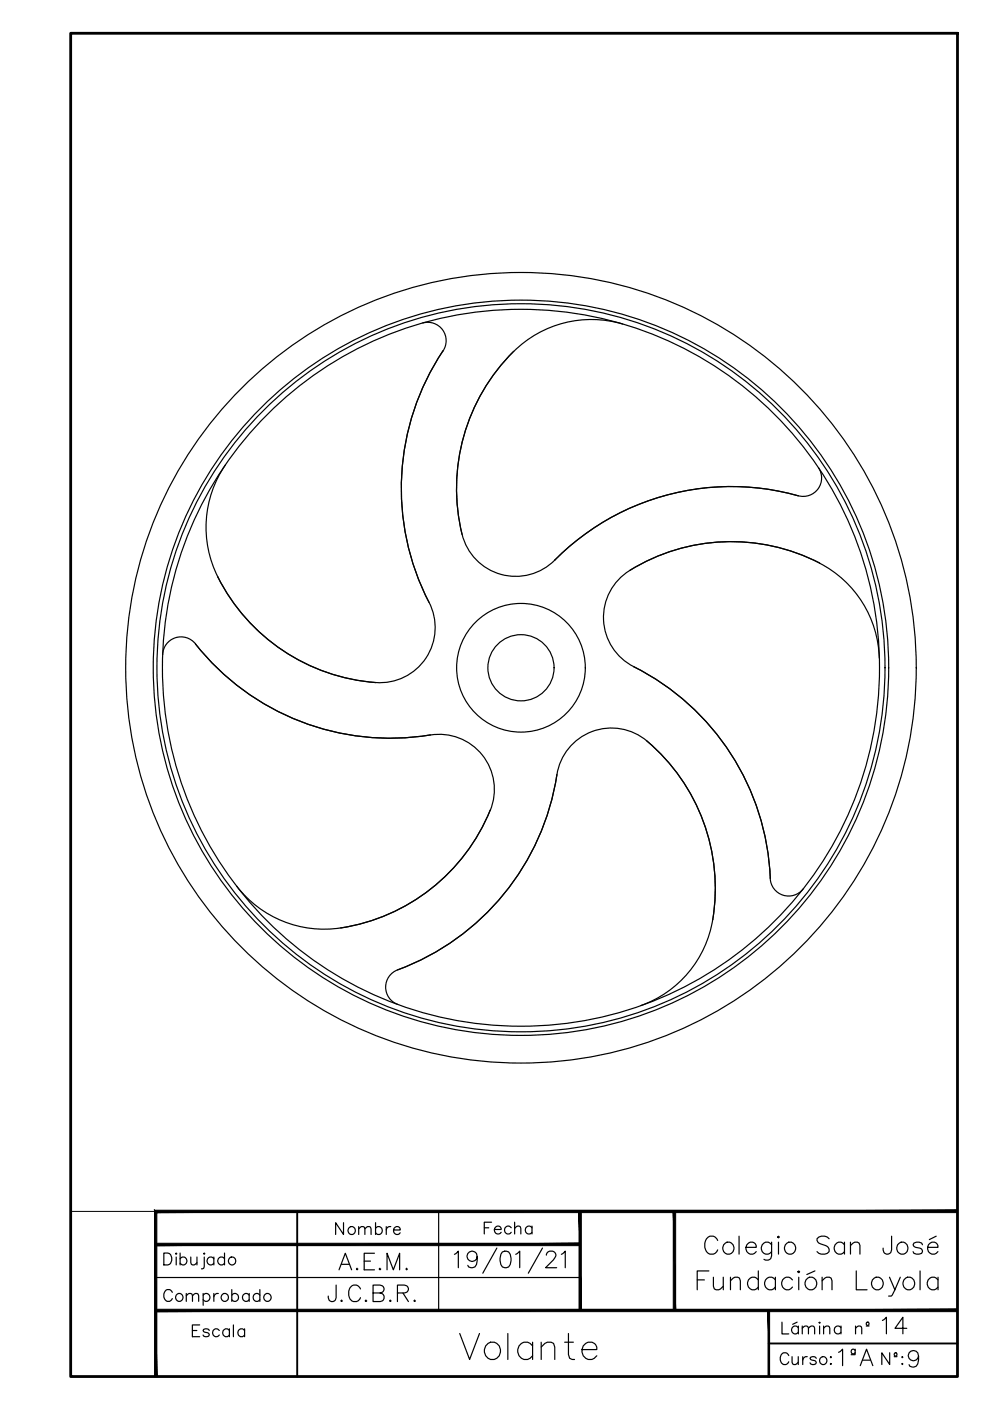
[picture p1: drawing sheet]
<svg xmlns="http://www.w3.org/2000/svg" width="210mm" height="297mm" viewBox="0 0 210 297" stroke-linecap="round" stroke-linejoin="round" font-family="sans-serif">
<!-- layer: 0 -->
<g fill="none" stroke="#000" stroke-width=".25">
<path d="M89.6 68.5a3.9 3.9 0 0 1 4.2 1.4 3.9 3.9 0 0 1 .1 4.5M93.9 74.4a52.8 52.8 0 0 0-2.5 54.3 11.7 11.7 0 0 1-11.7 16M108.9 74.5a40.7 40.7 0 0 0-10.6 39.9 11.7 11.7 0 0 0 19.3 4.3 52.9 52.9 0 0 1 52.3-13.5 3.9 3.9 0 0 0 3.8-1.9 3.9 3.9 0 0 0-.2-4.1M132 68.7a23.4 23.4 0 0 0-23.1 5.8M47.8 98.6a23.8 23.8 0 0 0 .5 27.4 40.9 40.9 0 0 0 31.4 18.7M173.8 119.4a23.4 23.4 0 0 1 12.6 20.2M173.8 119.4a40.8 40.8 0 0 0-41.2 2.2 11.7 11.7 0 0 0 1.8 19.8M41.4 136.5a53 53 0 0 0 51 19.2 11.8 11.8 0 0 1 10.7 18.1 40.6 40.6 0 0 1-34 23.2 23.4 23.4 0 0 1-18.9-9.1M41.4 136.5a3.9 3.9 0 0 0-4.2-1.3 3.9 3.9 0 0 0-2.7 3.6M134.4 141.4a52.8 52.8 0 0 1 29 45.5 3.9 3.9 0 0 0 2.9 3 3.9 3.9 0 0 0 4-1.4M84.3 213a3.9 3.9 0 0 1-2.5-3.7 3.9 3.9 0 0 1 2.5-3.7 52.9 52.9 0 0 0 34-42.4 11.8 11.8 0 0 1 20.5-4.6 40.6 40.6 0 0 1 11.6 39.4 23.4 23.4 0 0 1-14.5 15.2M93 256.8v21"/>
<path d="M123 256.8v21M143 256.8v21M203 256.8h-170v35.1M33 277.8h170M33 270.9h90M33 263.8h90M34.7 265.7h.9a1.35 1.35 0 0 1 .8 1.2 1.35 1.35 0 0 1-.8 1.3h-.9zM37.4 265.7l.1 .1-.1 .1-.2-.1zM37.4 266.5v1.7M38.2 266.9a.8 .8 0 0 1 1.2-.1 .8 .8 0 0 1 0 1.1 .8 .8 0 0 1-1.2-.1M38.2 265.7v2.5M40.4 266.5l.2 1.6 .6 .1 .6-.5"/>
<path d="M41.8 266.5v1.7M43.3 265.7l.1 .1-.1 .1zM43.3 266.5v2l-.1 .4-.5 .1M45.3 266.9a.8 .8 0 0 0-1.1-.1 .8 .8 0 0 0 0 1.1 .8 .8 0 0 0 1.1-.1M45.3 266.5v1.7M47.6 266.9a.8 .8 0 0 0-1.2-.1 .8 .8 0 0 0 0 1.1 .8 .8 0 0 0 1.2-.1M47.6 265.7v2.5M96.4 265.9l.8-.6v3.5M101.2 266.4a1.08 1.08 0 0 1-1.5 .9 1.08 1.08 0 0 1-.4-1.7 1.08 1.08 0 0 1 1.7 .2 3.3 3.3 0 0 1-.3 2.8 1.02 1.02 0 0 1-1.5-.3M105.3 264.6l-2.9 5.3M106.5 265.4a1.13 1.13 0 0 1 1.7 .5 2.85 2.85 0 0 1-.4 2.7 1.11 1.11 0 0 1-1.6-.5 2.93 2.93 0 0 1 .3-2.7zM109.3 265.9l.9-.6v3.5"/>
<path d="M115 264.6l-3 5.3M115.8 266.1a.88 .88 0 0 1 .7-.8h.7a.86 .86 0 0 1 .5 1.3l-2 2.2h2.3M119 265.9l.8-.6v3.5M147.8 271.4h1.6M150.3 269.5h-2.5v4M151.3 270.8v1.9l.1 .6 .4 .2h.6l1-.8M152.2 263a1.41 1.41 0 0 0-1.6-.9 1.41 1.41 0 0 0-1.2 1.5 1.67 1.67 0 0 0 .4 1.8 1.67 1.67 0 0 0 1.8 .3l.6-.7M153.4 270.8v2.7M154.9 271.6l.9-.8h.6l.4 .2 .2 .6v1.9M154.9 270.8v2.7M156.7 262.1v3.8M158.2 264.5h2.1a1.09 1.09 0 0 0-1.1-1.2 1.09 1.09 0 0 0-1 1.2 1.2 1.2 0 0 0 .7 1.3 1.2 1.2 0 0 0 1.4-.4"/>
<path d="M160.8 271.4a1.32 1.32 0 0 0-2.3 .3 1.32 1.32 0 0 0 1.5 1.8l.8-.6M160.8 269.5v4M163 277.8v14.1M163.6 263.4v2.9a1 1 0 0 1-.6 .8 1 1 0 0 1-1-.1M163.6 263.9a1.26 1.26 0 0 0-2.2 .4 1.26 1.26 0 0 0 1.5 1.6l.7-.5M164.4 271.4a1.32 1.32 0 0 0-2.3 .3 1.32 1.32 0 0 0 1.5 1.8l.8-.6M164.4 270.8v2.7M165.1 262.1l.1 .2-.1 .2-.2-.2zM165.1 263.4v2.5M168 271.4a1.32 1.32 0 0 0-2.3 .3 1.32 1.32 0 0 0 1.6 1.8l.7-.6M169.4 269.5l.1 .1-.1 .2-.2-.2zM169.4 270.8v2.7"/>
<path d="M172.8 269.5l-1.7 .7M174.3 271.6l1-.8h.5l.4 .2 .2 .6v1.9M174.3 270.8v2.7M175.8 262.6a1.68 1.68 0 0 0-2.6 0 .98 .98 0 0 0 .8 1.1l1 .4a.94 .94 0 0 1 .7 .7 .94 .94 0 0 1-.3 .9 1.8 1.8 0 0 1-2.2-.3M179 263.9a1.26 1.26 0 0 0-2.1 .4 1.26 1.26 0 0 0 1.4 1.6l.7-.5M179 263.4v2.5M180.3 264.1l.9-.7h.6l.3 .2 .2 .5v1.8M180.3 263.4v2.5M181.5 269.5v4h2.3M188.6 270.8l1.1 2.7 1.2-2.7M189 262.1v2.9l-.1 .5a.89 .89 0 0 1-1.5 0l-.2-.9M189.7 273.5l-.7 1.3h-.6"/>
<path d="M195.1 269.5v4M195.6 263.9a1.14 1.14 0 0 0-2 0l.2 .4 .3 .2 1.3 .3 .2 .4-.2 .5a1.31 1.31 0 0 1-1.8-.3M196.7 264.5h2.2a1.09 1.09 0 0 0-1.1-1.2 1.09 1.09 0 0 0-1.1 1.2 1.2 1.2 0 0 0 .7 1.3 1.2 1.2 0 0 0 1.5-.4M198.5 262.1l-1.5 .7M198.9 271.4a1.32 1.32 0 0 0-2.3 .3 1.32 1.32 0 0 0 1.5 1.8l.8-.6M198.9 270.8v2.7M194.8 287.5a1.09 1.09 0 0 1-1.5 .9 1.09 1.09 0 0 1-.5-1.7 1.09 1.09 0 0 1 1.8 .1 3.1 3.1 0 0 1-.4 2.9 1.03 1.03 0 0 1-1.5-.4"/>
<circle cx="110.4" cy="141.6" r="83.8"/>
<circle cx="110.4" cy="141.6" r="77.2"/>
<circle cx="110.5" cy="141.6" r="13.6"/>
<circle cx="110.5" cy="141.6" r="7"/>
<circle cx="110.5" cy="141.6" r="78"/>
<circle cx="110.5" cy="141.6" r="76"/>
<circle cx="49.2" cy="267.3" r=".83"/>
<circle cx="154.4" cy="264.6" r="1.26"/>
<circle cx="167.5" cy="264.6" r="1.26"/>
<circle cx="171.9" cy="272.1" r="1.32"/>
<circle cx="186" cy="272.1" r="1.32"/>
<circle cx="191.3" cy="264.6" r="1.27"/>
<circle cx="192.7" cy="272.1" r="1.32"/>
</g>
<path d="M63 256.8v35.1M163 284.8h40" fill="none" stroke="#000" stroke-width=".4"/>
<g fill="#000" stroke="#000" stroke-width=".21">
<path d="M33 277.6v.5l170-.5zM33 278.1l170-.5v.5z"/>
<path d="M33 263.6v.5l90-.5zM33 264.1l90-.5v.5z"/>
<path d="M122.8 256.8v21h.5zM122.8 256.8h.5v21z"/>
<path d="M142.7 256.8v21h.6zM142.7 256.8h.6v21z"/>
<path d="M32.8 256.6v35.3h.5zM32.8 256.6l.5 .5v34.8zM32.8 256.6l.5 .5 169.7-.5zM33.3 257.1l169.7-.5v.5z"/>
<path d="M162.8 277.8v14.1h.4zM162.8 277.8h.4v14.1z"/>
</g>
<path d="M15 7.1h188v284.8h-188z" fill="none" stroke="#000" stroke-width=".59"/>
<path d="M15 7.1h188v249.7h-188z" fill="none" stroke="#000" stroke-width=".21"/>
<text font-size="9.7" x="96.3" y="289.6">Volante</text>
<g font-size="7.1">
<text x="70.6" y="270.6">A.E.M.</text>
<text x="68.4" y="277.3">J.C.B.R.</text>
<text x="185.9" y="284">14</text>
<text x="176.7" y="290.7">1ªA</text>
</g>
<text font-size="6.6" x="33.5" y="278">Comprobado</text>
<g font-size="5.7">
<text x="69.8" y="262.8">Nombre</text>
<text x="101.6" y="262.8">Fecha</text>
<text x="39.5" y="284.7">Escala</text>
<text x="164.4" y="284">Lámina nº</text>
<text x="164" y="290.7">Curso:</text>
<text x="185.6" y="290.7">Nº:</text>
</g>
</svg>
